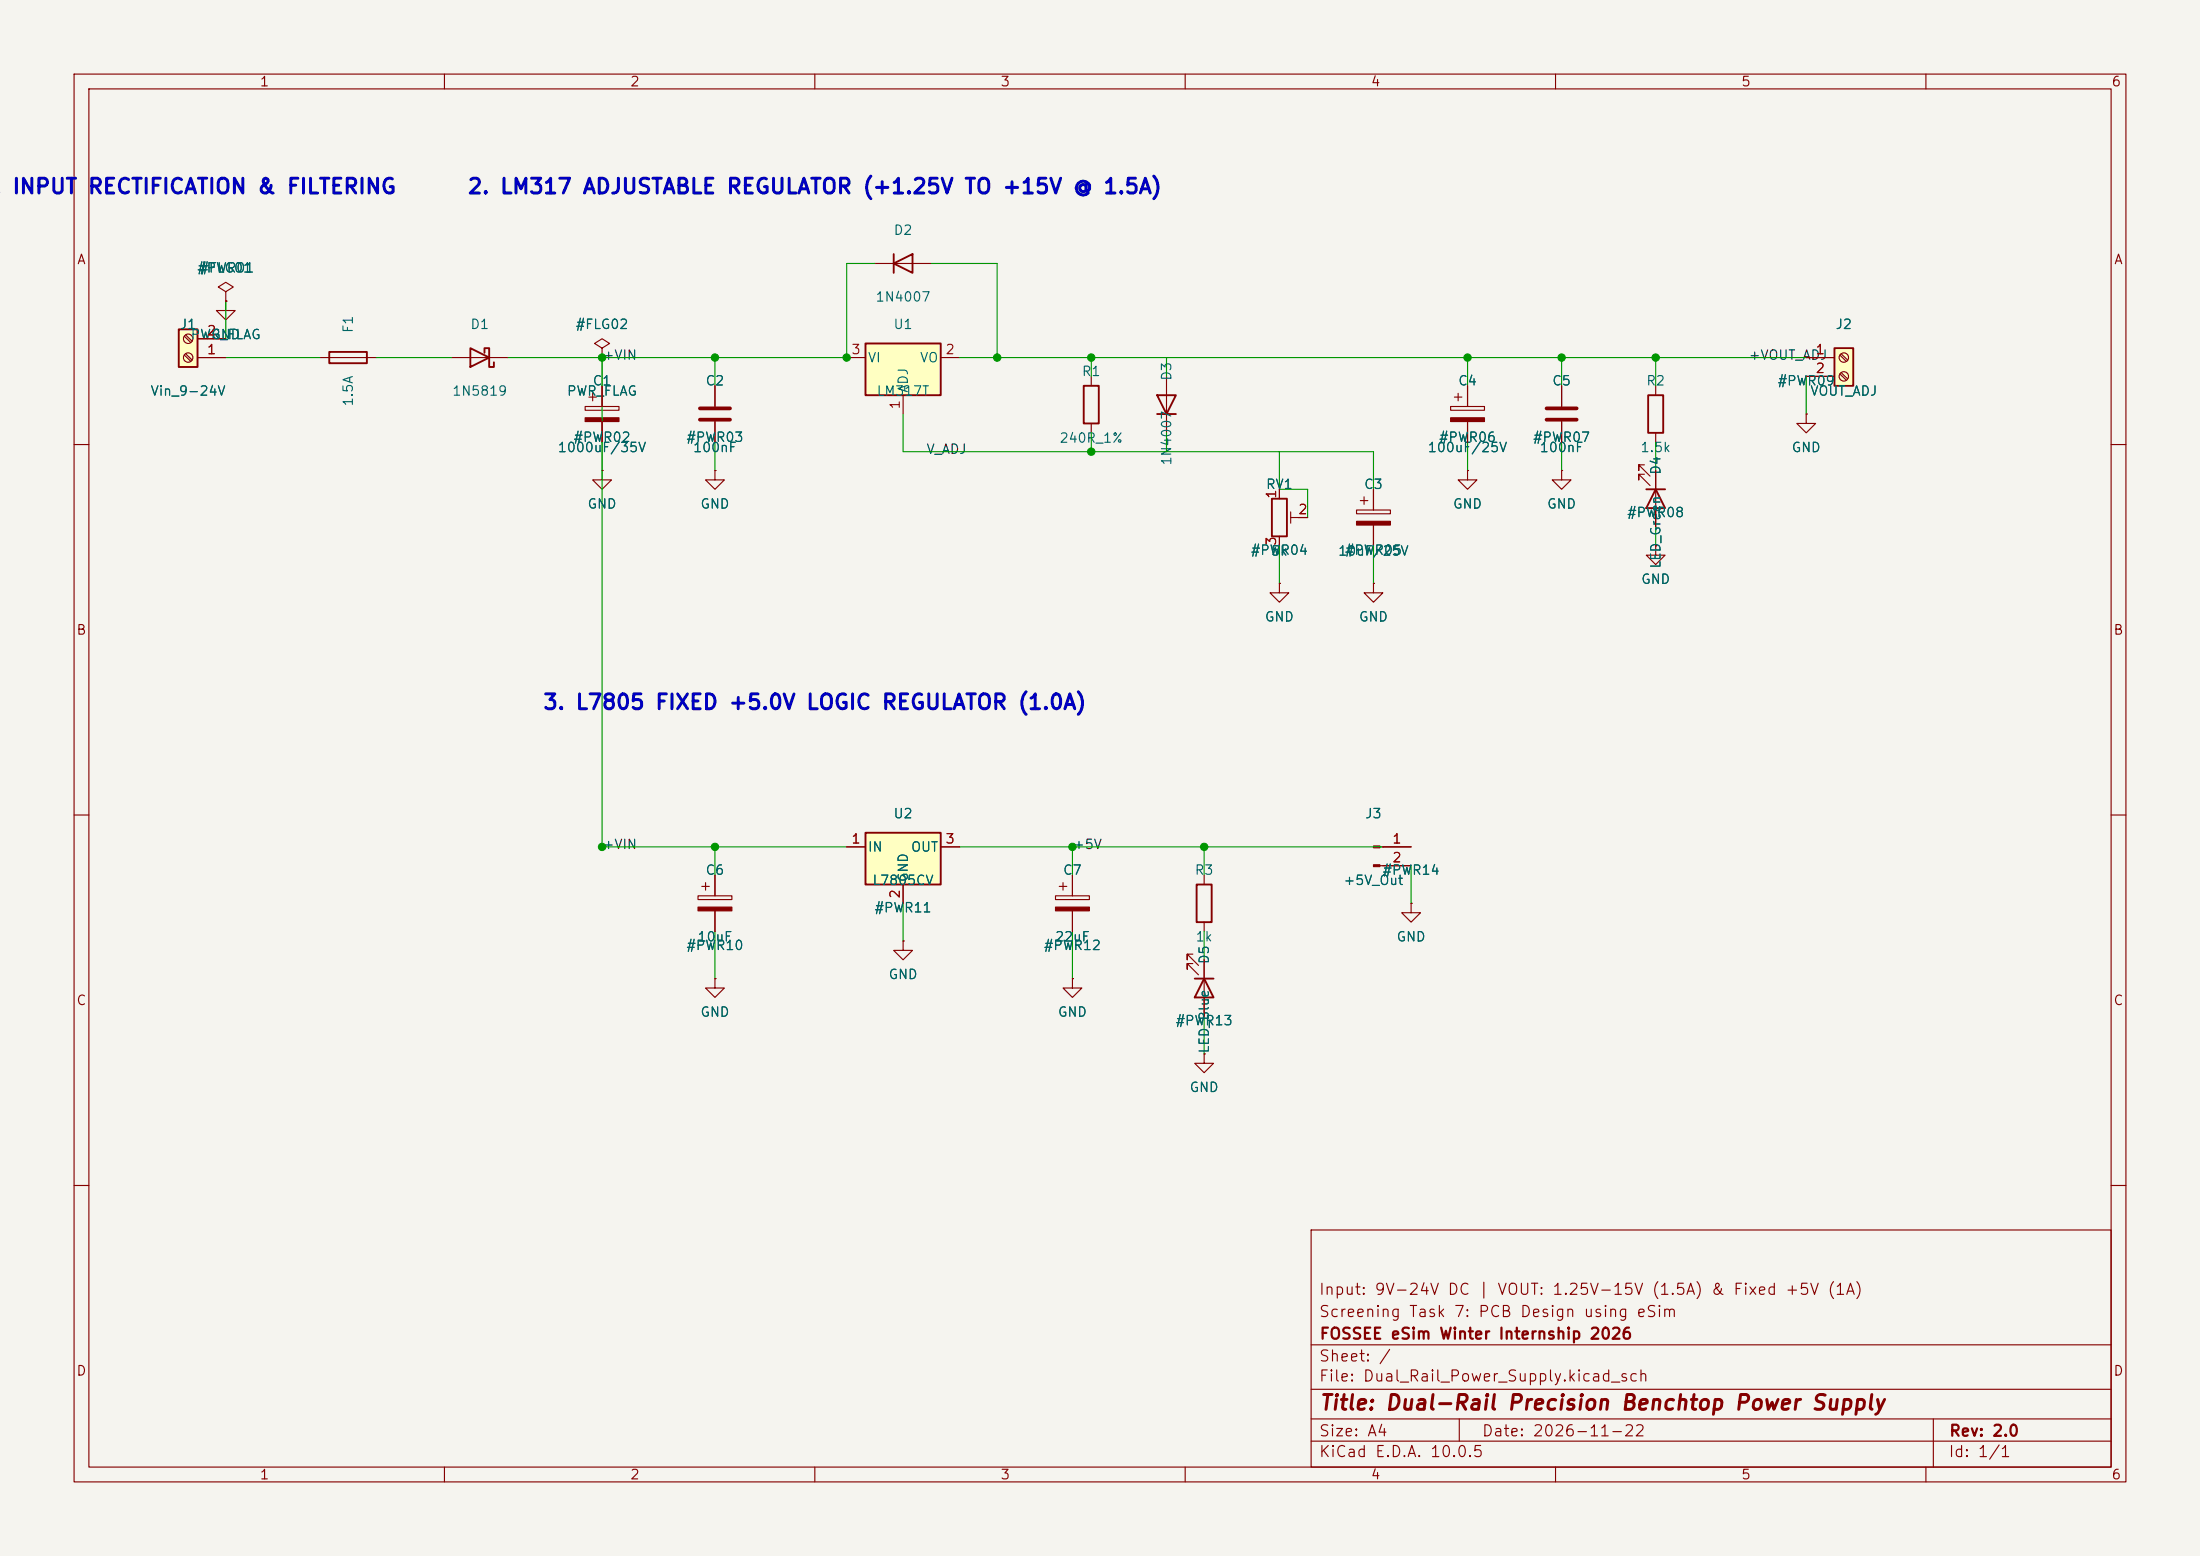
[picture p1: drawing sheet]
(kicad_sch
 (version 20250114)
 (generator "eeschema")
 (generator_version "10.0")
 (paper "A4")
 (title_block
  (title "Dual-Rail Precision Benchtop Power Supply")
  (date "2026-11-22")
  (rev "2.0")
  (company "FOSSEE eSim Winter Internship 2026")
  (comment 1 "Screening Task 7: PCB Design using eSim")
  (comment 2 "Input: 9V-24V DC | VOUT: 1.25V-15V (1.5A) & Fixed +5V (1A)"))
 (lib_symbols
  (symbol "Connector:Screw_Terminal_01x02"
    (pin_names
    (offset 1.016) (hide yes)) (exclude_from_sim no) (in_bom yes) (on_board yes)
    (in_pos_files yes)
    (duplicate_pin_numbers_are_jumpers no)
    (property "Reference" "J" (at 0 2.54 0) (show_name no) (do_not_autoplace no) (effects (font (size 1.27 1.27))))
    (property "Value" "Screw_Terminal_01x02" (at 0 -5.08 0) (show_name no) (do_not_autoplace no) (effects (font (size 1.27 1.27))))
    (property "Footprint" "" (at 0 0 0) (show_name no) (do_not_autoplace no) (hide yes) (effects (font (size 1.27 1.27))))
    (property "Datasheet" "" (at 0 0 0) (show_name no) (do_not_autoplace no) (hide yes) (effects (font (size 1.27 1.27))))
    (property "Description" "Generic screw terminal, single row, 01x02, script generated (kicad-library-utils/schlib/autogen/connector/)" (at 0 0 0) (show_name no) (do_not_autoplace no) (hide yes) (effects (font (size 1.27 1.27))))
    (symbol "Screw_Terminal_01x02_1_1"
    (rectangle (start -1.27 1.27) (end 1.27 -3.81) (stroke (width 0.254) (type default)) (fill (type background)))
    (polyline (pts (xy -0.5334 0.3302) (xy 0.3302 -0.508)) (stroke (width 0.1524) (type default)) (fill (type none)))
    (polyline (pts (xy -0.5334 -2.2098) (xy 0.3302 -3.048)) (stroke (width 0.1524) (type default)) (fill (type none)))
    (polyline (pts (xy -0.3556 0.508) (xy 0.508 -0.3302)) (stroke (width 0.1524) (type default)) (fill (type none)))
    (polyline (pts (xy -0.3556 -2.032) (xy 0.508 -2.8702)) (stroke (width 0.1524) (type default)) (fill (type none)))
    (circle (center 0 0) (radius 0.635) (stroke (width 0.1524) (type default)) (fill (type none)))
    (circle (center 0 -2.54) (radius 0.635) (stroke (width 0.1524) (type default)) (fill (type none)))
    (pin passive line (at -5.08 0 0) (length 3.81) (name "Pin_1" (effects (font (size 1.27 1.27)))) (number "1" (effects (font (size 1.27 1.27)))))
    (pin passive line (at -5.08 -2.54 0) (length 3.81) (name "Pin_2" (effects (font (size 1.27 1.27)))) (number "2" (effects (font (size 1.27 1.27))))))
    (embedded_fonts no))
  (symbol "Connector:Conn_01x02_Pin"
    (pin_names
    (offset 1.016) (hide yes)) (exclude_from_sim no) (in_bom yes) (on_board yes)
    (in_pos_files yes)
    (duplicate_pin_numbers_are_jumpers no)
    (property "Reference" "J" (at 0 2.54 0) (show_name no) (do_not_autoplace no) (effects (font (size 1.27 1.27))))
    (property "Value" "Conn_01x02_Pin" (at 0 -5.08 0) (show_name no) (do_not_autoplace no) (effects (font (size 1.27 1.27))))
    (property "Footprint" "" (at 0 0 0) (show_name no) (do_not_autoplace no) (hide yes) (effects (font (size 1.27 1.27))))
    (property "Datasheet" "" (at 0 0 0) (show_name no) (do_not_autoplace no) (hide yes) (effects (font (size 1.27 1.27))))
    (property "Description" "Generic connector, single row, 01x02, script generated" (at 0 0 0) (show_name no) (do_not_autoplace no) (hide yes) (effects (font (size 1.27 1.27))))
    (property "ki_locked" "" (at 0 0 0) (show_name no) (do_not_autoplace no) (effects (font (size 1.27 1.27))))
    (symbol "Conn_01x02_Pin_1_1"
    (rectangle (start 0.8636 0.127) (end 0 -0.127) (stroke (width 0.1524) (type default)) (fill (type outline)))
    (rectangle (start 0.8636 -2.413) (end 0 -2.667) (stroke (width 0.1524) (type default)) (fill (type outline)))
    (polyline (pts (xy 1.27 0) (xy 0.8636 0)) (stroke (width 0.1524) (type default)) (fill (type none)))
    (polyline (pts (xy 1.27 -2.54) (xy 0.8636 -2.54)) (stroke (width 0.1524) (type default)) (fill (type none)))
    (pin passive line (at 5.08 0 180) (length 3.81) (name "Pin_1" (effects (font (size 1.27 1.27)))) (number "1" (effects (font (size 1.27 1.27)))))
    (pin passive line (at 5.08 -2.54 180) (length 3.81) (name "Pin_2" (effects (font (size 1.27 1.27)))) (number "2" (effects (font (size 1.27 1.27))))))
    (embedded_fonts no))
  (symbol "Device:Fuse"
    (pin_numbers (hide yes))
    (pin_names
    (offset 0)) (exclude_from_sim no) (in_bom yes) (on_board yes)
    (in_pos_files yes)
    (duplicate_pin_numbers_are_jumpers no)
    (property "Reference" "F" (at 2.032 0 90) (show_name no) (do_not_autoplace no) (effects (font (size 1.27 1.27))))
    (property "Value" "Fuse" (at -1.905 0 90) (show_name no) (do_not_autoplace no) (effects (font (size 1.27 1.27))))
    (property "Footprint" "" (at -1.778 0 90) (show_name no) (do_not_autoplace no) (hide yes) (effects (font (size 1.27 1.27))))
    (property "Datasheet" "" (at 0 0 0) (show_name no) (do_not_autoplace no) (hide yes) (effects (font (size 1.27 1.27))))
    (property "Description" "Fuse" (at 0 0 0) (show_name no) (do_not_autoplace no) (hide yes) (effects (font (size 1.27 1.27))))
    (symbol "Fuse_0_1"
    (rectangle (start -0.762 -2.54) (end 0.762 2.54) (stroke (width 0.254) (type default)) (fill (type none)))
    (polyline (pts (xy 0 2.54) (xy 0 -2.54)) (stroke (width 0) (type default)) (fill (type none))))
    (symbol "Fuse_1_1"
    (pin passive line (at 0 3.81 270) (length 1.27) (name "" (effects (font (size 1.27 1.27)))) (number "1" (effects (font (size 1.27 1.27)))))
    (pin passive line (at 0 -3.81 90) (length 1.27) (name "" (effects (font (size 1.27 1.27)))) (number "2" (effects (font (size 1.27 1.27))))))
    (embedded_fonts no))
  (symbol "Device:D_Schottky"
    (pin_numbers (hide yes))
    (pin_names
    (offset 1.016) (hide yes)) (exclude_from_sim no) (in_bom yes) (on_board yes)
    (in_pos_files yes)
    (duplicate_pin_numbers_are_jumpers no)
    (property "Reference" "D" (at 0 2.54 0) (show_name no) (do_not_autoplace no) (effects (font (size 1.27 1.27))))
    (property "Value" "D_Schottky" (at 0 -2.54 0) (show_name no) (do_not_autoplace no) (effects (font (size 1.27 1.27))))
    (property "Footprint" "" (at 0 0 0) (show_name no) (do_not_autoplace no) (hide yes) (effects (font (size 1.27 1.27))))
    (property "Datasheet" "" (at 0 0 0) (show_name no) (do_not_autoplace no) (hide yes) (effects (font (size 1.27 1.27))))
    (property "Description" "Schottky diode" (at 0 0 0) (show_name no) (do_not_autoplace no) (hide yes) (effects (font (size 1.27 1.27))))
    (symbol "D_Schottky_0_1"
    (polyline (pts (xy -1.905 0.635) (xy -1.905 1.27) (xy -1.27 1.27) (xy -1.27 -1.27) (xy -0.635 -1.27) (xy -0.635 -0.635)) (stroke (width 0.254) (type default)) (fill (type none)))
    (polyline (pts (xy 1.27 1.27) (xy 1.27 -1.27) (xy -1.27 0) (xy 1.27 1.27)) (stroke (width 0.254) (type default)) (fill (type none)))
    (polyline (pts (xy 1.27 0) (xy -1.27 0)) (stroke (width 0) (type default)) (fill (type none))))
    (symbol "D_Schottky_1_1"
    (pin passive line (at -3.81 0 0) (length 2.54) (name "K" (effects (font (size 1.27 1.27)))) (number "1" (effects (font (size 1.27 1.27)))))
    (pin passive line (at 3.81 0 180) (length 2.54) (name "A" (effects (font (size 1.27 1.27)))) (number "2" (effects (font (size 1.27 1.27))))))
    (embedded_fonts no))
  (symbol "Device:C_Polarized"
    (pin_numbers (hide yes))
    (pin_names
    (offset 0.254)) (exclude_from_sim no) (in_bom yes) (on_board yes)
    (in_pos_files yes)
    (duplicate_pin_numbers_are_jumpers no)
    (property "Reference" "C" (at 0.635 2.54 0) (show_name no) (do_not_autoplace no) (effects (font (size 1.27 1.27)) (justify left)))
    (property "Value" "C_Polarized" (at 0.635 -2.54 0) (show_name no) (do_not_autoplace no) (effects (font (size 1.27 1.27)) (justify left)))
    (property "Footprint" "" (at 0.9652 -3.81 0) (show_name no) (do_not_autoplace no) (hide yes) (effects (font (size 1.27 1.27))))
    (property "Datasheet" "" (at 0 0 0) (show_name no) (do_not_autoplace no) (hide yes) (effects (font (size 1.27 1.27))))
    (property "Description" "Polarized capacitor" (at 0 0 0) (show_name no) (do_not_autoplace no) (hide yes) (effects (font (size 1.27 1.27))))
    (symbol "C_Polarized_0_1"
    (rectangle (start -2.286 0.508) (end 2.286 1.016) (stroke (width 0) (type default)) (fill (type none)))
    (polyline (pts (xy -1.778 2.286) (xy -0.762 2.286)) (stroke (width 0) (type default)) (fill (type none)))
    (polyline (pts (xy -1.27 2.794) (xy -1.27 1.778)) (stroke (width 0) (type default)) (fill (type none)))
    (rectangle (start 2.286 -0.508) (end -2.286 -1.016) (stroke (width 0) (type default)) (fill (type outline))))
    (symbol "C_Polarized_1_1"
    (pin passive line (at 0 3.81 270) (length 2.794) (name "" (effects (font (size 1.27 1.27)))) (number "1" (effects (font (size 1.27 1.27)))))
    (pin passive line (at 0 -3.81 90) (length 2.794) (name "" (effects (font (size 1.27 1.27)))) (number "2" (effects (font (size 1.27 1.27))))))
    (embedded_fonts no))
  (symbol "Device:C"
    (pin_numbers (hide yes))
    (pin_names
    (offset 0.254)) (exclude_from_sim no) (in_bom yes) (on_board yes)
    (in_pos_files yes)
    (duplicate_pin_numbers_are_jumpers no)
    (property "Reference" "C" (at 0.635 2.54 0) (show_name no) (do_not_autoplace no) (effects (font (size 1.27 1.27)) (justify left)))
    (property "Value" "C" (at 0.635 -2.54 0) (show_name no) (do_not_autoplace no) (effects (font (size 1.27 1.27)) (justify left)))
    (property "Footprint" "" (at 0.9652 -3.81 0) (show_name no) (do_not_autoplace no) (hide yes) (effects (font (size 1.27 1.27))))
    (property "Datasheet" "" (at 0 0 0) (show_name no) (do_not_autoplace no) (hide yes) (effects (font (size 1.27 1.27))))
    (property "Description" "Unpolarized capacitor" (at 0 0 0) (show_name no) (do_not_autoplace no) (hide yes) (effects (font (size 1.27 1.27))))
    (symbol "C_0_1"
    (polyline (pts (xy -2.032 0.762) (xy 2.032 0.762)) (stroke (width 0.508) (type default)) (fill (type none)))
    (polyline (pts (xy -2.032 -0.762) (xy 2.032 -0.762)) (stroke (width 0.508) (type default)) (fill (type none))))
    (symbol "C_1_1"
    (pin passive line (at 0 3.81 270) (length 2.794) (name "" (effects (font (size 1.27 1.27)))) (number "1" (effects (font (size 1.27 1.27)))))
    (pin passive line (at 0 -3.81 90) (length 2.794) (name "" (effects (font (size 1.27 1.27)))) (number "2" (effects (font (size 1.27 1.27))))))
    (embedded_fonts no))
  (symbol "Device:R"
    (pin_numbers (hide yes))
    (pin_names
    (offset 0)) (exclude_from_sim no) (in_bom yes) (on_board yes)
    (in_pos_files yes)
    (duplicate_pin_numbers_are_jumpers no)
    (property "Reference" "R" (at 2.032 0 90) (show_name no) (do_not_autoplace no) (effects (font (size 1.27 1.27))))
    (property "Value" "R" (at 0 0 90) (show_name no) (do_not_autoplace no) (effects (font (size 1.27 1.27))))
    (property "Footprint" "" (at -1.778 0 90) (show_name no) (do_not_autoplace no) (hide yes) (effects (font (size 1.27 1.27))))
    (property "Datasheet" "" (at 0 0 0) (show_name no) (do_not_autoplace no) (hide yes) (effects (font (size 1.27 1.27))))
    (property "Description" "Resistor" (at 0 0 0) (show_name no) (do_not_autoplace no) (hide yes) (effects (font (size 1.27 1.27))))
    (symbol "R_0_1"
    (rectangle (start -1.016 -2.54) (end 1.016 2.54) (stroke (width 0.254) (type default)) (fill (type none))))
    (symbol "R_1_1"
    (pin passive line (at 0 3.81 270) (length 1.27) (name "" (effects (font (size 1.27 1.27)))) (number "1" (effects (font (size 1.27 1.27)))))
    (pin passive line (at 0 -3.81 90) (length 1.27) (name "" (effects (font (size 1.27 1.27)))) (number "2" (effects (font (size 1.27 1.27))))))
    (embedded_fonts no))
  (symbol "Device:R_Potentiometer_Trim"
    (pin_names
    (offset 1.016) (hide yes)) (exclude_from_sim no) (in_bom yes) (on_board yes)
    (in_pos_files yes)
    (duplicate_pin_numbers_are_jumpers no)
    (property "Reference" "RV" (at -4.445 0 90) (show_name no) (do_not_autoplace no) (effects (font (size 1.27 1.27))))
    (property "Value" "R_Potentiometer_Trim" (at -2.54 0 90) (show_name no) (do_not_autoplace no) (effects (font (size 1.27 1.27))))
    (property "Footprint" "" (at 0 0 0) (show_name no) (do_not_autoplace no) (hide yes) (effects (font (size 1.27 1.27))))
    (property "Datasheet" "" (at 0 0 0) (show_name no) (do_not_autoplace no) (hide yes) (effects (font (size 1.27 1.27))))
    (property "Description" "Trim-potentiometer" (at 0 0 0) (show_name no) (do_not_autoplace no) (hide yes) (effects (font (size 1.27 1.27))))
    (property "Sim.Device" "R" (at 0 0 0) (show_name no) (do_not_autoplace no) (hide yes) (effects (font (size 1.27 1.27))))
    (property "Sim.Type" "POT" (at 0 0 0) (show_name no) (do_not_autoplace no) (hide yes) (effects (font (size 1.27 1.27))))
    (property "Sim.Pins" "1=r0 2=wiper 3=r1" (at 0 0 0) (show_name no) (do_not_autoplace no) (hide yes) (effects (font (size 1.27 1.27))))
    (symbol "R_Potentiometer_Trim_0_1"
    (rectangle (start 1.016 2.54) (end -1.016 -2.54) (stroke (width 0.254) (type default)) (fill (type none)))
    (polyline (pts (xy 1.524 0.762) (xy 1.524 -0.762)) (stroke (width 0) (type default)) (fill (type none)))
    (polyline (pts (xy 2.54 0) (xy 1.524 0)) (stroke (width 0) (type default)) (fill (type none))))
    (symbol "R_Potentiometer_Trim_1_1"
    (pin passive line (at 0 3.81 270) (length 1.27) (name "1" (effects (font (size 1.27 1.27)))) (number "1" (effects (font (size 1.27 1.27)))))
    (pin passive line (at 3.81 0 180) (length 1.27) (name "2" (effects (font (size 1.27 1.27)))) (number "2" (effects (font (size 1.27 1.27)))))
    (pin passive line (at 0 -3.81 90) (length 1.27) (name "3" (effects (font (size 1.27 1.27)))) (number "3" (effects (font (size 1.27 1.27))))))
    (embedded_fonts no))
  (symbol "Device:D"
    (pin_numbers (hide yes))
    (pin_names
    (offset 1.016) (hide yes)) (exclude_from_sim no) (in_bom yes) (on_board yes)
    (in_pos_files yes)
    (duplicate_pin_numbers_are_jumpers no)
    (property "Reference" "D" (at 0 2.54 0) (show_name no) (do_not_autoplace no) (effects (font (size 1.27 1.27))))
    (property "Value" "D" (at 0 -2.54 0) (show_name no) (do_not_autoplace no) (effects (font (size 1.27 1.27))))
    (property "Footprint" "" (at 0 0 0) (show_name no) (do_not_autoplace no) (hide yes) (effects (font (size 1.27 1.27))))
    (property "Datasheet" "" (at 0 0 0) (show_name no) (do_not_autoplace no) (hide yes) (effects (font (size 1.27 1.27))))
    (property "Description" "Diode" (at 0 0 0) (show_name no) (do_not_autoplace no) (hide yes) (effects (font (size 1.27 1.27))))
    (property "Sim.Device" "D" (at 0 0 0) (show_name no) (do_not_autoplace no) (hide yes) (effects (font (size 1.27 1.27))))
    (property "Sim.Pins" "1=K 2=A" (at 0 0 0) (show_name no) (do_not_autoplace no) (hide yes) (effects (font (size 1.27 1.27))))
    (symbol "D_0_1"
    (polyline (pts (xy -1.27 1.27) (xy -1.27 -1.27)) (stroke (width 0.254) (type default)) (fill (type none)))
    (polyline (pts (xy 1.27 1.27) (xy 1.27 -1.27) (xy -1.27 0) (xy 1.27 1.27)) (stroke (width 0.254) (type default)) (fill (type none)))
    (polyline (pts (xy 1.27 0) (xy -1.27 0)) (stroke (width 0) (type default)) (fill (type none))))
    (symbol "D_1_1"
    (pin passive line (at -3.81 0 0) (length 2.54) (name "K" (effects (font (size 1.27 1.27)))) (number "1" (effects (font (size 1.27 1.27)))))
    (pin passive line (at 3.81 0 180) (length 2.54) (name "A" (effects (font (size 1.27 1.27)))) (number "2" (effects (font (size 1.27 1.27))))))
    (embedded_fonts no))
  (symbol "Device:LED"
    (pin_numbers (hide yes))
    (pin_names
    (offset 1.016) (hide yes)) (exclude_from_sim no) (in_bom yes) (on_board yes)
    (in_pos_files yes)
    (duplicate_pin_numbers_are_jumpers no)
    (property "Reference" "D" (at 0 2.54 0) (show_name no) (do_not_autoplace no) (effects (font (size 1.27 1.27))))
    (property "Value" "LED" (at 0 -2.54 0) (show_name no) (do_not_autoplace no) (effects (font (size 1.27 1.27))))
    (property "Footprint" "" (at 0 0 0) (show_name no) (do_not_autoplace no) (hide yes) (effects (font (size 1.27 1.27))))
    (property "Datasheet" "" (at 0 0 0) (show_name no) (do_not_autoplace no) (hide yes) (effects (font (size 1.27 1.27))))
    (property "Description" "Light emitting diode" (at 0 0 0) (show_name no) (do_not_autoplace no) (hide yes) (effects (font (size 1.27 1.27))))
    (property "Sim.Pins" "1=K 2=A" (at 0 0 0) (show_name no) (do_not_autoplace no) (hide yes) (effects (font (size 1.27 1.27))))
    (symbol "LED_0_1"
    (polyline (pts (xy -3.048 -0.762) (xy -4.572 -2.286) (xy -3.81 -2.286) (xy -4.572 -2.286) (xy -4.572 -1.524)) (stroke (width 0) (type default)) (fill (type none)))
    (polyline (pts (xy -1.778 -0.762) (xy -3.302 -2.286) (xy -2.54 -2.286) (xy -3.302 -2.286) (xy -3.302 -1.524)) (stroke (width 0) (type default)) (fill (type none)))
    (polyline (pts (xy -1.27 0) (xy 1.27 0)) (stroke (width 0) (type default)) (fill (type none)))
    (polyline (pts (xy -1.27 -1.27) (xy -1.27 1.27)) (stroke (width 0.254) (type default)) (fill (type none)))
    (polyline (pts (xy 1.27 -1.27) (xy 1.27 1.27) (xy -1.27 0) (xy 1.27 -1.27)) (stroke (width 0.254) (type default)) (fill (type none))))
    (symbol "LED_1_1"
    (pin passive line (at -3.81 0 0) (length 2.54) (name "K" (effects (font (size 1.27 1.27)))) (number "1" (effects (font (size 1.27 1.27)))))
    (pin passive line (at 3.81 0 180) (length 2.54) (name "A" (effects (font (size 1.27 1.27)))) (number "2" (effects (font (size 1.27 1.27))))))
    (embedded_fonts no))
  (symbol "Regulator_Linear:LM317_TO-220"
    (pin_names
    (offset 0.254)) (exclude_from_sim no) (in_bom yes) (on_board yes)
    (in_pos_files yes)
    (duplicate_pin_numbers_are_jumpers no)
    (property "Reference" "U" (at -3.81 3.175 0) (show_name no) (do_not_autoplace no) (effects (font (size 1.27 1.27))))
    (property "Value" "LM317_TO-220" (at 0 3.175 0) (show_name no) (do_not_autoplace no) (effects (font (size 1.27 1.27)) (justify left)))
    (property "Footprint" "Package_TO_SOT_THT:TO-220-3_Vertical" (at 0 6.35 0) (show_name no) (do_not_autoplace no) (hide yes) (effects (font (size 1.27 1.27)
    (italic yes))))
    (property "Datasheet" "http://www.ti.com/lit/ds/symlink/lm317.pdf" (at 0 0 0) (show_name no) (do_not_autoplace no) (hide yes) (effects (font (size 1.27 1.27))))
    (property "Description" "1.5A 35V Adjustable Linear Regulator, TO-220" (at 0 0 0) (show_name no) (do_not_autoplace no) (hide yes) (effects (font (size 1.27 1.27))))
    (symbol "LM317_TO-220_0_1"
    (rectangle (start -5.08 1.905) (end 5.08 -5.08) (stroke (width 0.254) (type default)) (fill (type background))))
    (symbol "LM317_TO-220_1_1"
    (pin input line (at 0 -7.62 90) (length 2.54) (name "ADJ" (effects (font (size 1.27 1.27)))) (number "1" (effects (font (size 1.27 1.27)))))
    (pin power_out line (at 7.62 0 180) (length 2.54) (name "VO" (effects (font (size 1.27 1.27)))) (number "2" (effects (font (size 1.27 1.27)))))
    (pin power_in line (at -7.62 0 0) (length 2.54) (name "VI" (effects (font (size 1.27 1.27)))) (number "3" (effects (font (size 1.27 1.27))))))
    (embedded_fonts no))
  (symbol "Regulator_Linear:L7805"
    (pin_names
    (offset 0.254)) (exclude_from_sim no) (in_bom yes) (on_board yes)
    (in_pos_files yes)
    (duplicate_pin_numbers_are_jumpers no)
    (property "Reference" "U" (at -3.81 3.175 0) (show_name no) (do_not_autoplace no) (effects (font (size 1.27 1.27))))
    (property "Value" "L7805" (at 0 3.175 0) (show_name no) (do_not_autoplace no) (effects (font (size 1.27 1.27)) (justify left)))
    (property "Footprint" "" (at 0.635 -3.81 0) (show_name no) (do_not_autoplace no) (hide yes) (effects (font (size 1.27 1.27)
    (italic yes)) (justify left)))
    (property "Datasheet" "http://www.st.com/content/ccc/resource/technical/document/datasheet/41/4f/b3/b0/12/d4/47/88/CD00000444.pdf/files/CD00000444.pdf/jcr:content/translations/en.CD00000444.pdf" (at 0 -1.27 0) (show_name no) (do_not_autoplace no) (hide yes) (effects (font (size 1.27 1.27))))
    (property "Description" "Positive 1.5A 35V Linear Regulator, Fixed Output 5V, TO-220/TO-263/TO-252" (at 0 0 0) (show_name no) (do_not_autoplace no) (hide yes) (effects (font (size 1.27 1.27))))
    (symbol "L7805_0_1"
    (rectangle (start -5.08 1.905) (end 5.08 -5.08) (stroke (width 0.254) (type default)) (fill (type background))))
    (symbol "L7805_1_1"
    (pin power_in line (at -7.62 0 0) (length 2.54) (name "IN" (effects (font (size 1.27 1.27)))) (number "1" (effects (font (size 1.27 1.27)))))
    (pin power_in line (at 0 -7.62 90) (length 2.54) (name "GND" (effects (font (size 1.27 1.27)))) (number "2" (effects (font (size 1.27 1.27)))))
    (pin power_out line (at 7.62 0 180) (length 2.54) (name "OUT" (effects (font (size 1.27 1.27)))) (number "3" (effects (font (size 1.27 1.27))))))
    (embedded_fonts no))
  (symbol "power:GND"
    (power global)
    (pin_numbers (hide yes))
    (pin_names
    (offset 0) (hide yes)) (exclude_from_sim no) (in_bom yes) (on_board yes)
    (in_pos_files yes)
    (duplicate_pin_numbers_are_jumpers no)
    (property "Reference" "#PWR" (at 0 -6.35 0) (show_name no) (do_not_autoplace no) (hide yes) (effects (font (size 1.27 1.27))))
    (property "Value" "GND" (at 0 -3.81 0) (show_name no) (do_not_autoplace no) (effects (font (size 1.27 1.27))))
    (property "Footprint" "" (at 0 0 0) (show_name no) (do_not_autoplace no) (hide yes) (effects (font (size 1.27 1.27))))
    (property "Datasheet" "" (at 0 0 0) (show_name no) (do_not_autoplace no) (hide yes) (effects (font (size 1.27 1.27))))
    (property "Description" "Power symbol creates a global label with name \"GND\" , ground" (at 0 0 0) (show_name no) (do_not_autoplace no) (hide yes) (effects (font (size 1.27 1.27))))
    (symbol "GND_0_1"
    (polyline (pts (xy 0 0) (xy 0 -1.27) (xy 1.27 -1.27) (xy 0 -2.54) (xy -1.27 -1.27) (xy 0 -1.27)) (stroke (width 0) (type default)) (fill (type none))))
    (symbol "GND_1_1"
    (pin power_in line (at 0 0 270) (length 0) (name "" (effects (font (size 1.27 1.27)))) (number "1" (effects (font (size 1.27 1.27))))))
    (embedded_fonts no))
  (symbol "power:PWR_FLAG"
    (power global)
    (pin_numbers (hide yes))
    (pin_names
    (offset 0) (hide yes)) (exclude_from_sim no) (in_bom yes) (on_board yes)
    (in_pos_files yes)
    (duplicate_pin_numbers_are_jumpers no)
    (property "Reference" "#FLG" (at 0 1.905 0) (show_name no) (do_not_autoplace no) (hide yes) (effects (font (size 1.27 1.27))))
    (property "Value" "PWR_FLAG" (at 0 3.81 0) (show_name no) (do_not_autoplace no) (effects (font (size 1.27 1.27))))
    (property "Footprint" "" (at 0 0 0) (show_name no) (do_not_autoplace no) (hide yes) (effects (font (size 1.27 1.27))))
    (property "Datasheet" "" (at 0 0 0) (show_name no) (do_not_autoplace no) (hide yes) (effects (font (size 1.27 1.27))))
    (property "Description" "Special symbol for telling ERC where power comes from" (at 0 0 0) (show_name no) (do_not_autoplace no) (hide yes) (effects (font (size 1.27 1.27))))
    (symbol "PWR_FLAG_0_0"
    (pin power_out line (at 0 0 90) (length 0) (name "" (effects (font (size 1.27 1.27)))) (number "1" (effects (font (size 1.27 1.27))))))
    (symbol "PWR_FLAG_0_1"
    (polyline (pts (xy 0 0) (xy 0 1.27) (xy -1.016 1.905) (xy 0 2.54) (xy 1.016 1.905) (xy 0 1.27)) (stroke (width 0) (type default)) (fill (type none))))
    (embedded_fonts no)))
 (text "1. INPUT RECTIFICATION & FILTERING"
  (at 25.40 25.40 0)
  (effects (font (size 2.0 2.0) (bold yes))))
 (text "2. LM317 ADJUSTABLE REGULATOR (+1.25V TO +15V @ 1.5A)"
  (at 110.00 25.40 0)
  (effects (font (size 2.0 2.0) (bold yes))))
 (text "3. L7805 FIXED +5.0V LOGIC REGULATOR (1.0A)"
  (at 110.00 95.00 0)
  (effects (font (size 2.0 2.0) (bold yes))))
 (wire
  (pts (xy 30.48 45.72) (xy 30.48 40.64))
  (stroke (width 0) (type default)))
 (wire
  (pts (xy 30.48 48.26) (xy 43.18 48.26))
  (stroke (width 0) (type default)))
 (wire
  (pts (xy 50.80 48.26) (xy 60.96 48.26))
  (stroke (width 0) (type default)))
 (wire
  (pts (xy 68.58 48.26) (xy 81.28 48.26))
  (stroke (width 0) (type default)))
 (wire
  (pts (xy 81.28 48.26) (xy 81.28 52.07))
  (stroke (width 0) (type default)))
 (wire
  (pts (xy 81.28 59.69) (xy 81.28 63.50))
  (stroke (width 0) (type default)))
 (wire
  (pts (xy 81.28 48.26) (xy 96.52 48.26))
  (stroke (width 0) (type default)))
 (wire
  (pts (xy 96.52 48.26) (xy 96.52 52.07))
  (stroke (width 0) (type default)))
 (wire
  (pts (xy 96.52 59.69) (xy 96.52 63.50))
  (stroke (width 0) (type default)))
 (wire
  (pts (xy 96.52 48.26) (xy 114.30 48.26))
  (stroke (width 0) (type default)))
 (wire
  (pts (xy 114.30 48.26) (xy 114.30 35.56))
  (stroke (width 0) (type default)))
 (wire
  (pts (xy 114.30 35.56) (xy 118.11 35.56))
  (stroke (width 0) (type default)))
 (wire
  (pts (xy 125.73 35.56) (xy 134.62 35.56))
  (stroke (width 0) (type default)))
 (wire
  (pts (xy 134.62 35.56) (xy 134.62 48.26))
  (stroke (width 0) (type default)))
 (wire
  (pts (xy 129.54 48.26) (xy 134.62 48.26))
  (stroke (width 0) (type default)))
 (wire
  (pts (xy 134.62 48.26) (xy 147.32 48.26))
  (stroke (width 0) (type default)))
 (wire
  (pts (xy 121.92 55.88) (xy 121.92 60.96))
  (stroke (width 0) (type default)))
 (wire
  (pts (xy 121.92 60.96) (xy 147.32 60.96))
  (stroke (width 0) (type default)))
 (wire
  (pts (xy 147.32 48.26) (xy 147.32 50.80))
  (stroke (width 0) (type default)))
 (wire
  (pts (xy 147.32 58.42) (xy 147.32 60.96))
  (stroke (width 0) (type default)))
 (wire
  (pts (xy 147.32 60.96) (xy 157.48 60.96))
  (stroke (width 0) (type default)))
 (wire
  (pts (xy 147.32 48.26) (xy 157.48 48.26))
  (stroke (width 0) (type default)))
 (wire
  (pts (xy 157.48 60.96) (xy 157.48 58.42))
  (stroke (width 0) (type default)))
 (wire
  (pts (xy 157.48 50.80) (xy 157.48 48.26))
  (stroke (width 0) (type default)))
 (wire
  (pts (xy 157.48 60.96) (xy 172.72 60.96))
  (stroke (width 0) (type default)))
 (wire
  (pts (xy 172.72 60.96) (xy 172.72 66.04))
  (stroke (width 0) (type default)))
 (wire
  (pts (xy 176.53 69.85) (xy 176.53 66.04))
  (stroke (width 0) (type default)))
 (wire
  (pts (xy 172.72 66.04) (xy 176.53 66.04))
  (stroke (width 0) (type default)))
 (wire
  (pts (xy 172.72 73.66) (xy 172.72 78.74))
  (stroke (width 0) (type default)))
 (wire
  (pts (xy 172.72 60.96) (xy 185.42 60.96))
  (stroke (width 0) (type default)))
 (wire
  (pts (xy 185.42 60.96) (xy 185.42 66.04))
  (stroke (width 0) (type default)))
 (wire
  (pts (xy 185.42 73.66) (xy 185.42 78.74))
  (stroke (width 0) (type default)))
 (wire
  (pts (xy 157.48 48.26) (xy 198.12 48.26))
  (stroke (width 0) (type default)))
 (wire
  (pts (xy 198.12 48.26) (xy 198.12 52.07))
  (stroke (width 0) (type default)))
 (wire
  (pts (xy 198.12 59.69) (xy 198.12 63.50))
  (stroke (width 0) (type default)))
 (wire
  (pts (xy 198.12 48.26) (xy 210.82 48.26))
  (stroke (width 0) (type default)))
 (wire
  (pts (xy 210.82 48.26) (xy 210.82 52.07))
  (stroke (width 0) (type default)))
 (wire
  (pts (xy 210.82 59.69) (xy 210.82 63.50))
  (stroke (width 0) (type default)))
 (wire
  (pts (xy 210.82 48.26) (xy 223.52 48.26))
  (stroke (width 0) (type default)))
 (wire
  (pts (xy 223.52 48.26) (xy 223.52 52.07))
  (stroke (width 0) (type default)))
 (wire
  (pts (xy 223.52 59.69) (xy 223.52 63.50))
  (stroke (width 0) (type default)))
 (wire
  (pts (xy 223.52 71.12) (xy 223.52 73.66))
  (stroke (width 0) (type default)))
 (wire
  (pts (xy 223.52 48.26) (xy 243.84 48.26))
  (stroke (width 0) (type default)))
 (wire
  (pts (xy 243.84 50.80) (xy 243.84 55.88))
  (stroke (width 0) (type default)))
 (wire
  (pts (xy 81.28 48.26) (xy 81.28 114.30))
  (stroke (width 0) (type default)))
 (wire
  (pts (xy 81.28 114.30) (xy 96.52 114.30))
  (stroke (width 0) (type default)))
 (wire
  (pts (xy 96.52 114.30) (xy 96.52 118.11))
  (stroke (width 0) (type default)))
 (wire
  (pts (xy 96.52 125.73) (xy 96.52 132.08))
  (stroke (width 0) (type default)))
 (wire
  (pts (xy 96.52 114.30) (xy 114.30 114.30))
  (stroke (width 0) (type default)))
 (wire
  (pts (xy 121.92 121.92) (xy 121.92 127.00))
  (stroke (width 0) (type default)))
 (wire
  (pts (xy 129.54 114.30) (xy 144.78 114.30))
  (stroke (width 0) (type default)))
 (wire
  (pts (xy 144.78 114.30) (xy 144.78 118.11))
  (stroke (width 0) (type default)))
 (wire
  (pts (xy 144.78 125.73) (xy 144.78 132.08))
  (stroke (width 0) (type default)))
 (wire
  (pts (xy 144.78 114.30) (xy 162.56 114.30))
  (stroke (width 0) (type default)))
 (wire
  (pts (xy 162.56 114.30) (xy 162.56 118.11))
  (stroke (width 0) (type default)))
 (wire
  (pts (xy 162.56 125.73) (xy 162.56 129.54))
  (stroke (width 0) (type default)))
 (wire
  (pts (xy 162.56 137.16) (xy 162.56 142.24))
  (stroke (width 0) (type default)))
 (wire
  (pts (xy 162.56 114.30) (xy 190.50 114.30))
  (stroke (width 0) (type default)))
 (wire
  (pts (xy 190.50 116.84) (xy 190.50 121.92))
  (stroke (width 0) (type default)))
 (junction
  (at 81.28 48.26)
  (diameter 1.0)
  (color 0 0 0 0))
 (junction
  (at 96.52 48.26)
  (diameter 1.0)
  (color 0 0 0 0))
 (junction
  (at 114.30 48.26)
  (diameter 1.0)
  (color 0 0 0 0))
 (junction
  (at 134.62 48.26)
  (diameter 1.0)
  (color 0 0 0 0))
 (junction
  (at 147.32 48.26)
  (diameter 1.0)
  (color 0 0 0 0))
 (junction
  (at 147.32 60.96)
  (diameter 1.0)
  (color 0 0 0 0))
 (junction
  (at 198.12 48.26)
  (diameter 1.0)
  (color 0 0 0 0))
 (junction
  (at 210.82 48.26)
  (diameter 1.0)
  (color 0 0 0 0))
 (junction
  (at 223.52 48.26)
  (diameter 1.0)
  (color 0 0 0 0))
 (junction
  (at 81.28 114.30)
  (diameter 1.0)
  (color 0 0 0 0))
 (junction
  (at 96.52 114.30)
  (diameter 1.0)
  (color 0 0 0 0))
 (junction
  (at 144.78 114.30)
  (diameter 1.0)
  (color 0 0 0 0))
 (junction
  (at 162.56 114.30)
  (diameter 1.0)
  (color 0 0 0 0))
 (label "+VIN"
  (at 81.28 48.26 0)
  (effects (font (size 1.27 1.27)) (justify left)))
 (label "V_ADJ"
  (at 125.00 60.96 0)
  (effects (font (size 1.27 1.27)) (justify left)))
 (label "+VOUT_ADJ"
  (at 236.00 48.26 0)
  (effects (font (size 1.27 1.27)) (justify left)))
 (label "+VIN"
  (at 81.28 114.30 0)
  (effects (font (size 1.27 1.27)) (justify left)))
 (label "+5V"
  (at 144.78 114.30 0)
  (effects (font (size 1.27 1.27)) (justify left)))
 (symbol
  (lib_id "Connector:Screw_Terminal_01x02")
  (at 25.40 48.26 180)
  (unit 1)
  (exclude_from_sim no)
  (in_bom yes)
  (on_board yes)
  (dnp no)
  (property "Reference" "J1" (at 25.40 43.76 0) (effects (font (size 1.27 1.27))))
  (property "Value" "Vin_9-24V" (at 25.40 52.76 0) (effects (font (size 1.27 1.27))))
  (property "Footprint" "TerminalBlock_Phoenix:TerminalBlock_Phoenix_MKDS-1,5-2-5.08_1x02_P5.08mm_Horizontal" (at 25.40 48.26 0) (effects (font (size 1.27 1.27)) (hide yes))))
 (symbol
  (lib_id "power:GND")
  (at 30.48 40.64 0)
  (unit 1)
  (exclude_from_sim no)
  (in_bom yes)
  (on_board yes)
  (dnp no)
  (property "Reference" "#PWR01" (at 30.48 36.14 0) (effects (font (size 1.27 1.27))))
  (property "Value" "GND" (at 30.48 45.14 0) (effects (font (size 1.27 1.27))))
  (property "Footprint" "" (at 30.48 40.64 0) (effects (font (size 1.27 1.27)) (hide yes))))
 (symbol
  (lib_id "power:PWR_FLAG")
  (at 30.48 40.64 0)
  (unit 1)
  (exclude_from_sim no)
  (in_bom yes)
  (on_board yes)
  (dnp no)
  (property "Reference" "#FLG01" (at 30.48 36.14 0) (effects (font (size 1.27 1.27))))
  (property "Value" "PWR_FLAG" (at 30.48 45.14 0) (effects (font (size 1.27 1.27))))
  (property "Footprint" "" (at 30.48 40.64 0) (effects (font (size 1.27 1.27)) (hide yes))))
 (symbol
  (lib_id "Device:Fuse")
  (at 46.99 48.26 90)
  (unit 1)
  (exclude_from_sim no)
  (in_bom yes)
  (on_board yes)
  (dnp no)
  (property "Reference" "F1" (at 46.99 43.76 0) (effects (font (size 1.27 1.27))))
  (property "Value" "1.5A" (at 46.99 52.76 0) (effects (font (size 1.27 1.27))))
  (property "Footprint" "Fuse:Fuseholder_Cylinder-5x20mm_Schurter_0031_8201_Horizontal_Open" (at 46.99 48.26 0) (effects (font (size 1.27 1.27)) (hide yes))))
 (symbol
  (lib_id "Device:D_Schottky")
  (at 64.77 48.26 180)
  (unit 1)
  (exclude_from_sim no)
  (in_bom yes)
  (on_board yes)
  (dnp no)
  (property "Reference" "D1" (at 64.77 43.76 0) (effects (font (size 1.27 1.27))))
  (property "Value" "1N5819" (at 64.77 52.76 0) (effects (font (size 1.27 1.27))))
  (property "Footprint" "Diode_THT:D_DO-41_SOD81_P10.16mm_Horizontal" (at 64.77 48.26 0) (effects (font (size 1.27 1.27)) (hide yes))))
 (symbol
  (lib_id "power:PWR_FLAG")
  (at 81.28 48.26 0)
  (unit 1)
  (exclude_from_sim no)
  (in_bom yes)
  (on_board yes)
  (dnp no)
  (property "Reference" "#FLG02" (at 81.28 43.76 0) (effects (font (size 1.27 1.27))))
  (property "Value" "PWR_FLAG" (at 81.28 52.76 0) (effects (font (size 1.27 1.27))))
  (property "Footprint" "" (at 81.28 48.26 0) (effects (font (size 1.27 1.27)) (hide yes))))
 (symbol
  (lib_id "Device:C_Polarized")
  (at 81.28 55.88 0)
  (unit 1)
  (exclude_from_sim no)
  (in_bom yes)
  (on_board yes)
  (dnp no)
  (property "Reference" "C1" (at 81.28 51.38 0) (effects (font (size 1.27 1.27))))
  (property "Value" "1000uF/35V" (at 81.28 60.38 0) (effects (font (size 1.27 1.27))))
  (property "Footprint" "Capacitor_THT:CP_Radial_D10.0mm_P5.00mm" (at 81.28 55.88 0) (effects (font (size 1.27 1.27)) (hide yes))))
 (symbol
  (lib_id "power:GND")
  (at 81.28 63.50 0)
  (unit 1)
  (exclude_from_sim no)
  (in_bom yes)
  (on_board yes)
  (dnp no)
  (property "Reference" "#PWR02" (at 81.28 59.00 0) (effects (font (size 1.27 1.27))))
  (property "Value" "GND" (at 81.28 68.00 0) (effects (font (size 1.27 1.27))))
  (property "Footprint" "" (at 81.28 63.50 0) (effects (font (size 1.27 1.27)) (hide yes))))
 (symbol
  (lib_id "Device:C")
  (at 96.52 55.88 0)
  (unit 1)
  (exclude_from_sim no)
  (in_bom yes)
  (on_board yes)
  (dnp no)
  (property "Reference" "C2" (at 96.52 51.38 0) (effects (font (size 1.27 1.27))))
  (property "Value" "100nF" (at 96.52 60.38 0) (effects (font (size 1.27 1.27))))
  (property "Footprint" "Capacitor_THT:C_Disc_D5.0mm_W2.5mm_P5.00mm" (at 96.52 55.88 0) (effects (font (size 1.27 1.27)) (hide yes))))
 (symbol
  (lib_id "power:GND")
  (at 96.52 63.50 0)
  (unit 1)
  (exclude_from_sim no)
  (in_bom yes)
  (on_board yes)
  (dnp no)
  (property "Reference" "#PWR03" (at 96.52 59.00 0) (effects (font (size 1.27 1.27))))
  (property "Value" "GND" (at 96.52 68.00 0) (effects (font (size 1.27 1.27))))
  (property "Footprint" "" (at 96.52 63.50 0) (effects (font (size 1.27 1.27)) (hide yes))))
 (symbol
  (lib_id "Regulator_Linear:LM317_TO-220")
  (at 121.92 48.26 0)
  (unit 1)
  (exclude_from_sim no)
  (in_bom yes)
  (on_board yes)
  (dnp no)
  (property "Reference" "U1" (at 121.92 43.76 0) (effects (font (size 1.27 1.27))))
  (property "Value" "LM317T" (at 121.92 52.76 0) (effects (font (size 1.27 1.27))))
  (property "Footprint" "Package_TO_SOT_THT:TO-220-3_Vertical" (at 121.92 48.26 0) (effects (font (size 1.27 1.27)) (hide yes))))
 (symbol
  (lib_id "Device:D")
  (at 121.92 35.56 0)
  (unit 1)
  (exclude_from_sim no)
  (in_bom yes)
  (on_board yes)
  (dnp no)
  (property "Reference" "D2" (at 121.92 31.06 0) (effects (font (size 1.27 1.27))))
  (property "Value" "1N4007" (at 121.92 40.06 0) (effects (font (size 1.27 1.27))))
  (property "Footprint" "Diode_THT:D_DO-41_SOD81_P10.16mm_Horizontal" (at 121.92 35.56 0) (effects (font (size 1.27 1.27)) (hide yes))))
 (symbol
  (lib_id "Device:R")
  (at 147.32 54.61 0)
  (unit 1)
  (exclude_from_sim no)
  (in_bom yes)
  (on_board yes)
  (dnp no)
  (property "Reference" "R1" (at 147.32 50.11 0) (effects (font (size 1.27 1.27))))
  (property "Value" "240R_1%" (at 147.32 59.11 0) (effects (font (size 1.27 1.27))))
  (property "Footprint" "Resistor_THT:R_Axial_DIN0207_L6.3mm_D2.5mm_P7.62mm_Horizontal" (at 147.32 54.61 0) (effects (font (size 1.27 1.27)) (hide yes))))
 (symbol
  (lib_id "Device:D")
  (at 157.48 54.61 90)
  (unit 1)
  (exclude_from_sim no)
  (in_bom yes)
  (on_board yes)
  (dnp no)
  (property "Reference" "D3" (at 157.48 50.11 0) (effects (font (size 1.27 1.27))))
  (property "Value" "1N4007" (at 157.48 59.11 0) (effects (font (size 1.27 1.27))))
  (property "Footprint" "Diode_THT:D_DO-41_SOD81_P10.16mm_Horizontal" (at 157.48 54.61 0) (effects (font (size 1.27 1.27)) (hide yes))))
 (symbol
  (lib_id "Device:R_Potentiometer_Trim")
  (at 172.72 69.85 0)
  (unit 1)
  (exclude_from_sim no)
  (in_bom yes)
  (on_board yes)
  (dnp no)
  (property "Reference" "RV1" (at 172.72 65.35 0) (effects (font (size 1.27 1.27))))
  (property "Value" "5k" (at 172.72 74.35 0) (effects (font (size 1.27 1.27))))
  (property "Footprint" "Potentiometer_THT:Potentiometer_Bourns_3296W_Vertical" (at 172.72 69.85 0) (effects (font (size 1.27 1.27)) (hide yes))))
 (symbol
  (lib_id "power:GND")
  (at 172.72 78.74 0)
  (unit 1)
  (exclude_from_sim no)
  (in_bom yes)
  (on_board yes)
  (dnp no)
  (property "Reference" "#PWR04" (at 172.72 74.24 0) (effects (font (size 1.27 1.27))))
  (property "Value" "GND" (at 172.72 83.24 0) (effects (font (size 1.27 1.27))))
  (property "Footprint" "" (at 172.72 78.74 0) (effects (font (size 1.27 1.27)) (hide yes))))
 (symbol
  (lib_id "Device:C_Polarized")
  (at 185.42 69.85 0)
  (unit 1)
  (exclude_from_sim no)
  (in_bom yes)
  (on_board yes)
  (dnp no)
  (property "Reference" "C3" (at 185.42 65.35 0) (effects (font (size 1.27 1.27))))
  (property "Value" "10uF/25V" (at 185.42 74.35 0) (effects (font (size 1.27 1.27))))
  (property "Footprint" "Capacitor_THT:CP_Radial_D6.3mm_P2.50mm" (at 185.42 69.85 0) (effects (font (size 1.27 1.27)) (hide yes))))
 (symbol
  (lib_id "power:GND")
  (at 185.42 78.74 0)
  (unit 1)
  (exclude_from_sim no)
  (in_bom yes)
  (on_board yes)
  (dnp no)
  (property "Reference" "#PWR05" (at 185.42 74.24 0) (effects (font (size 1.27 1.27))))
  (property "Value" "GND" (at 185.42 83.24 0) (effects (font (size 1.27 1.27))))
  (property "Footprint" "" (at 185.42 78.74 0) (effects (font (size 1.27 1.27)) (hide yes))))
 (symbol
  (lib_id "Device:C_Polarized")
  (at 198.12 55.88 0)
  (unit 1)
  (exclude_from_sim no)
  (in_bom yes)
  (on_board yes)
  (dnp no)
  (property "Reference" "C4" (at 198.12 51.38 0) (effects (font (size 1.27 1.27))))
  (property "Value" "100uF/25V" (at 198.12 60.38 0) (effects (font (size 1.27 1.27))))
  (property "Footprint" "Capacitor_THT:CP_Radial_D8.0mm_P3.50mm" (at 198.12 55.88 0) (effects (font (size 1.27 1.27)) (hide yes))))
 (symbol
  (lib_id "power:GND")
  (at 198.12 63.50 0)
  (unit 1)
  (exclude_from_sim no)
  (in_bom yes)
  (on_board yes)
  (dnp no)
  (property "Reference" "#PWR06" (at 198.12 59.00 0) (effects (font (size 1.27 1.27))))
  (property "Value" "GND" (at 198.12 68.00 0) (effects (font (size 1.27 1.27))))
  (property "Footprint" "" (at 198.12 63.50 0) (effects (font (size 1.27 1.27)) (hide yes))))
 (symbol
  (lib_id "Device:C")
  (at 210.82 55.88 0)
  (unit 1)
  (exclude_from_sim no)
  (in_bom yes)
  (on_board yes)
  (dnp no)
  (property "Reference" "C5" (at 210.82 51.38 0) (effects (font (size 1.27 1.27))))
  (property "Value" "100nF" (at 210.82 60.38 0) (effects (font (size 1.27 1.27))))
  (property "Footprint" "Capacitor_THT:C_Disc_D5.0mm_W2.5mm_P5.00mm" (at 210.82 55.88 0) (effects (font (size 1.27 1.27)) (hide yes))))
 (symbol
  (lib_id "power:GND")
  (at 210.82 63.50 0)
  (unit 1)
  (exclude_from_sim no)
  (in_bom yes)
  (on_board yes)
  (dnp no)
  (property "Reference" "#PWR07" (at 210.82 59.00 0) (effects (font (size 1.27 1.27))))
  (property "Value" "GND" (at 210.82 68.00 0) (effects (font (size 1.27 1.27))))
  (property "Footprint" "" (at 210.82 63.50 0) (effects (font (size 1.27 1.27)) (hide yes))))
 (symbol
  (lib_id "Device:R")
  (at 223.52 55.88 0)
  (unit 1)
  (exclude_from_sim no)
  (in_bom yes)
  (on_board yes)
  (dnp no)
  (property "Reference" "R2" (at 223.52 51.38 0) (effects (font (size 1.27 1.27))))
  (property "Value" "1.5k" (at 223.52 60.38 0) (effects (font (size 1.27 1.27))))
  (property "Footprint" "Resistor_THT:R_Axial_DIN0207_L6.3mm_D2.5mm_P7.62mm_Horizontal" (at 223.52 55.88 0) (effects (font (size 1.27 1.27)) (hide yes))))
 (symbol
  (lib_id "Device:LED")
  (at 223.52 67.31 270)
  (unit 1)
  (exclude_from_sim no)
  (in_bom yes)
  (on_board yes)
  (dnp no)
  (property "Reference" "D4" (at 223.52 62.81 0) (effects (font (size 1.27 1.27))))
  (property "Value" "LED_Green" (at 223.52 71.81 0) (effects (font (size 1.27 1.27))))
  (property "Footprint" "LED_THT:LED_D3.0mm" (at 223.52 67.31 0) (effects (font (size 1.27 1.27)) (hide yes))))
 (symbol
  (lib_id "power:GND")
  (at 223.52 73.66 0)
  (unit 1)
  (exclude_from_sim no)
  (in_bom yes)
  (on_board yes)
  (dnp no)
  (property "Reference" "#PWR08" (at 223.52 69.16 0) (effects (font (size 1.27 1.27))))
  (property "Value" "GND" (at 223.52 78.16 0) (effects (font (size 1.27 1.27))))
  (property "Footprint" "" (at 223.52 73.66 0) (effects (font (size 1.27 1.27)) (hide yes))))
 (symbol
  (lib_id "Connector:Screw_Terminal_01x02")
  (at 248.92 48.26 0)
  (unit 1)
  (exclude_from_sim no)
  (in_bom yes)
  (on_board yes)
  (dnp no)
  (property "Reference" "J2" (at 248.92 43.76 0) (effects (font (size 1.27 1.27))))
  (property "Value" "VOUT_ADJ" (at 248.92 52.76 0) (effects (font (size 1.27 1.27))))
  (property "Footprint" "TerminalBlock_Phoenix:TerminalBlock_Phoenix_MKDS-1,5-2-5.08_1x02_P5.08mm_Horizontal" (at 248.92 48.26 0) (effects (font (size 1.27 1.27)) (hide yes))))
 (symbol
  (lib_id "power:GND")
  (at 243.84 55.88 0)
  (unit 1)
  (exclude_from_sim no)
  (in_bom yes)
  (on_board yes)
  (dnp no)
  (property "Reference" "#PWR09" (at 243.84 51.38 0) (effects (font (size 1.27 1.27))))
  (property "Value" "GND" (at 243.84 60.38 0) (effects (font (size 1.27 1.27))))
  (property "Footprint" "" (at 243.84 55.88 0) (effects (font (size 1.27 1.27)) (hide yes))))
 (symbol
  (lib_id "Device:C_Polarized")
  (at 96.52 121.92 0)
  (unit 1)
  (exclude_from_sim no)
  (in_bom yes)
  (on_board yes)
  (dnp no)
  (property "Reference" "C6" (at 96.52 117.42 0) (effects (font (size 1.27 1.27))))
  (property "Value" "10uF" (at 96.52 126.42 0) (effects (font (size 1.27 1.27))))
  (property "Footprint" "Capacitor_THT:CP_Radial_D6.3mm_P2.50mm" (at 96.52 121.92 0) (effects (font (size 1.27 1.27)) (hide yes))))
 (symbol
  (lib_id "power:GND")
  (at 96.52 132.08 0)
  (unit 1)
  (exclude_from_sim no)
  (in_bom yes)
  (on_board yes)
  (dnp no)
  (property "Reference" "#PWR10" (at 96.52 127.58 0) (effects (font (size 1.27 1.27))))
  (property "Value" "GND" (at 96.52 136.58 0) (effects (font (size 1.27 1.27))))
  (property "Footprint" "" (at 96.52 132.08 0) (effects (font (size 1.27 1.27)) (hide yes))))
 (symbol
  (lib_id "Regulator_Linear:L7805")
  (at 121.92 114.30 0)
  (unit 1)
  (exclude_from_sim no)
  (in_bom yes)
  (on_board yes)
  (dnp no)
  (property "Reference" "U2" (at 121.92 109.80 0) (effects (font (size 1.27 1.27))))
  (property "Value" "L7805CV" (at 121.92 118.80 0) (effects (font (size 1.27 1.27))))
  (property "Footprint" "Package_TO_SOT_THT:TO-220-3_Vertical" (at 121.92 114.30 0) (effects (font (size 1.27 1.27)) (hide yes))))
 (symbol
  (lib_id "power:GND")
  (at 121.92 127.00 0)
  (unit 1)
  (exclude_from_sim no)
  (in_bom yes)
  (on_board yes)
  (dnp no)
  (property "Reference" "#PWR11" (at 121.92 122.50 0) (effects (font (size 1.27 1.27))))
  (property "Value" "GND" (at 121.92 131.50 0) (effects (font (size 1.27 1.27))))
  (property "Footprint" "" (at 121.92 127.00 0) (effects (font (size 1.27 1.27)) (hide yes))))
 (symbol
  (lib_id "Device:C_Polarized")
  (at 144.78 121.92 0)
  (unit 1)
  (exclude_from_sim no)
  (in_bom yes)
  (on_board yes)
  (dnp no)
  (property "Reference" "C7" (at 144.78 117.42 0) (effects (font (size 1.27 1.27))))
  (property "Value" "22uF" (at 144.78 126.42 0) (effects (font (size 1.27 1.27))))
  (property "Footprint" "Capacitor_THT:CP_Radial_D6.3mm_P2.50mm" (at 144.78 121.92 0) (effects (font (size 1.27 1.27)) (hide yes))))
 (symbol
  (lib_id "power:GND")
  (at 144.78 132.08 0)
  (unit 1)
  (exclude_from_sim no)
  (in_bom yes)
  (on_board yes)
  (dnp no)
  (property "Reference" "#PWR12" (at 144.78 127.58 0) (effects (font (size 1.27 1.27))))
  (property "Value" "GND" (at 144.78 136.58 0) (effects (font (size 1.27 1.27))))
  (property "Footprint" "" (at 144.78 132.08 0) (effects (font (size 1.27 1.27)) (hide yes))))
 (symbol
  (lib_id "Device:R")
  (at 162.56 121.92 0)
  (unit 1)
  (exclude_from_sim no)
  (in_bom yes)
  (on_board yes)
  (dnp no)
  (property "Reference" "R3" (at 162.56 117.42 0) (effects (font (size 1.27 1.27))))
  (property "Value" "1k" (at 162.56 126.42 0) (effects (font (size 1.27 1.27))))
  (property "Footprint" "Resistor_THT:R_Axial_DIN0207_L6.3mm_D2.5mm_P7.62mm_Horizontal" (at 162.56 121.92 0) (effects (font (size 1.27 1.27)) (hide yes))))
 (symbol
  (lib_id "Device:LED")
  (at 162.56 133.35 270)
  (unit 1)
  (exclude_from_sim no)
  (in_bom yes)
  (on_board yes)
  (dnp no)
  (property "Reference" "D5" (at 162.56 128.85 0) (effects (font (size 1.27 1.27))))
  (property "Value" "LED_Blue" (at 162.56 137.85 0) (effects (font (size 1.27 1.27))))
  (property "Footprint" "LED_THT:LED_D3.0mm" (at 162.56 133.35 0) (effects (font (size 1.27 1.27)) (hide yes))))
 (symbol
  (lib_id "power:GND")
  (at 162.56 142.24 0)
  (unit 1)
  (exclude_from_sim no)
  (in_bom yes)
  (on_board yes)
  (dnp no)
  (property "Reference" "#PWR13" (at 162.56 137.74 0) (effects (font (size 1.27 1.27))))
  (property "Value" "GND" (at 162.56 146.74 0) (effects (font (size 1.27 1.27))))
  (property "Footprint" "" (at 162.56 142.24 0) (effects (font (size 1.27 1.27)) (hide yes))))
 (symbol
  (lib_id "Connector:Conn_01x02_Pin")
  (at 185.42 114.30 0)
  (unit 1)
  (exclude_from_sim no)
  (in_bom yes)
  (on_board yes)
  (dnp no)
  (property "Reference" "J3" (at 185.42 109.80 0) (effects (font (size 1.27 1.27))))
  (property "Value" "+5V_Out" (at 185.42 118.80 0) (effects (font (size 1.27 1.27))))
  (property "Footprint" "Connector_PinHeader_2.54mm:PinHeader_1x02_P2.54mm_Vertical" (at 185.42 114.30 0) (effects (font (size 1.27 1.27)) (hide yes))))
 (symbol
  (lib_id "power:GND")
  (at 190.50 121.92 0)
  (unit 1)
  (exclude_from_sim no)
  (in_bom yes)
  (on_board yes)
  (dnp no)
  (property "Reference" "#PWR14" (at 190.50 117.42 0) (effects (font (size 1.27 1.27))))
  (property "Value" "GND" (at 190.50 126.42 0) (effects (font (size 1.27 1.27))))
  (property "Footprint" "" (at 190.50 121.92 0) (effects (font (size 1.27 1.27)) (hide yes))))
 (sheet_instances
  (path ""
   (page "1")))
 (embedded_fonts no))
